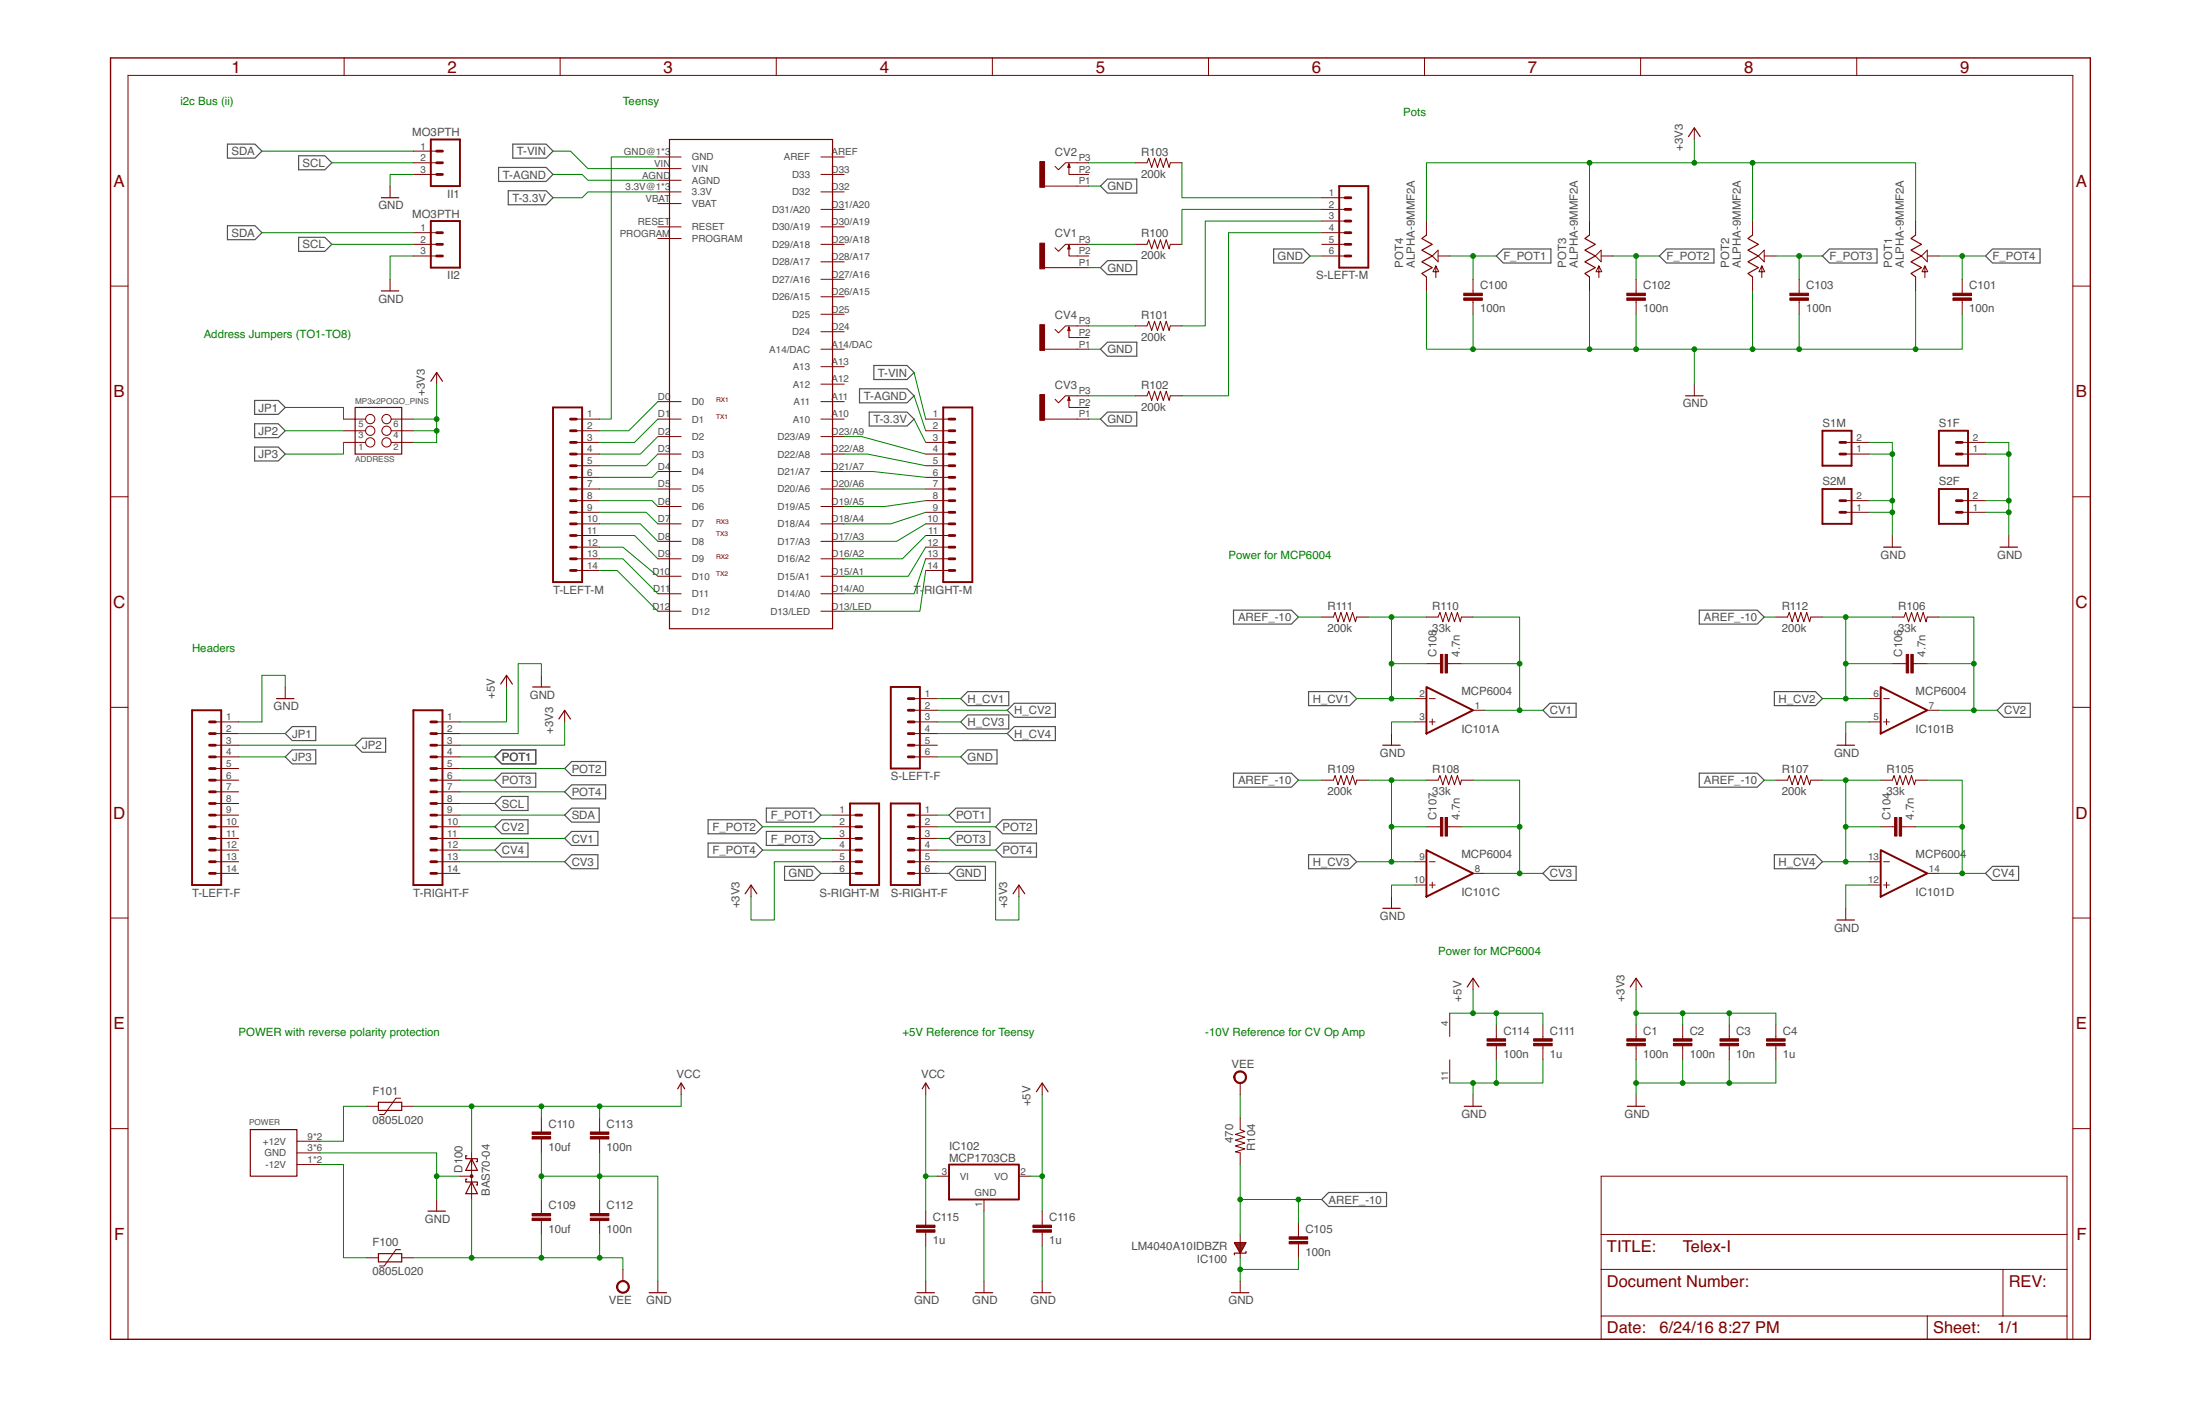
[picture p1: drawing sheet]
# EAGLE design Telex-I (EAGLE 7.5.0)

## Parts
ADDRESS  MP3x2POGO_PINS  M03X2POGO_PINS  [2X3_POGO]
C1  100n  CAP0603-CAP  [0603-CAP]
C2  100n  CAP0603-CAP  [0603-CAP]
C3  10n  CAP0603-CAP  [0603-CAP]
C4  1u  CAP0603-CAP  [0603-CAP]
C100  100n  CAP0603-CAP  [0603-CAP]
C101  100n  CAP0603-CAP  [0603-CAP]
C102  100n  CAP0603-CAP  [0603-CAP]
C103  100n  CAP0603-CAP  [0603-CAP]
C104  4.7n  CAP0603-CAP  [0603-CAP]
C105  100n  CAP0603-CAP  [0603-CAP]
C106  4.7n  CAP0603-CAP  [0603-CAP]
C107  4.7n  CAP0603-CAP  [0603-CAP]
C108  4.7n  CAP0603-CAP  [0603-CAP]
C109  10uf  CAP1206  [1206]
C110  10uf  CAP1206  [1206]
C111  1u  CAP0603-CAP  [0603-CAP]
C112  100n  CAP0603-CAP  [0603-CAP]
C113  100n  CAP0603-CAP  [0603-CAP]
C114  100n  CAP0603-CAP  [0603-CAP]
C115  1u  CAP0603-CAP  [0603-CAP]
C116  1u  CAP0603-CAP  [0603-CAP]
CV1  EURO_JACKS-7  [WQP_PJ_301M]
CV2  EURO_JACKS-7  [WQP_PJ_301M]
CV3  EURO_JACKS-7  [WQP_PJ_301M]
CV4  EURO_JACKS-7  [WQP_PJ_301M]
D100  BAS70-04  [SOT23]
F100  0805L020  [0805L]
F101  0805L020  [0805L]
IC100  LM4040A10IDBZR  LM4041A12DBZ  [DBZ_R-PDSO-G3]
IC101  MCP6004  TL074D  [SO14]
IC102  MCP1703CB  [SOT23]
II1  MO3PTH  M03PTH  [1X03]
II2  MO3PTH  M03PTH  [1X03]
POT1  ALPHA-9MMF2A  [EVUF]
POT2  ALPHA-9MMF2A  [EVUF]
POT3  ALPHA-9MMF2A  [EVUF]
POT4  ALPHA-9MMF2A  [EVUF]
POWER  10-Pin  POWER_SIMPLE10  [POWER_10]
R100  200k  R-US_R0603  [R0603]
R101  200k  R-US_R0603  [R0603]
R102  200k  R-US_R0603  [R0603]
R103  200k  R-US_R0603  [R0603]
R104  470  R-US_R0603  [R0603]
R105  33k  R-US_R0603  [R0603]
R106  33k  R-US_R0603  [R0603]
R107  200k  R-US_R0603  [R0603]
R108  33k  R-US_R0603  [R0603]
R109  200k  R-US_R0603  [R0603]
R110  33k  R-US_R0603  [R0603]
R111  200k  R-US_R0603  [R0603]
R112  200k  R-US_R0603  [R0603]
S1F  M02PTH  [1X02]
S1M  M02PTH  [1X02]
S2F  M02PTH  [1X02]
S2M  M02PTH  [1X02]
S-LEFT-F  M06SILK_FEMALE_PTH  [1X06]
S-LEFT-M  M06SILK_FEMALE_PTH  [1X06]
S-RIGHT-F  M06SILK_FEMALE_PTH  [1X06]
S-RIGHT-M  M06SILK_FEMALE_PTH  [1X06]
T-LEFT-F  M14  [1X14]
T-LEFT-M  M14  [1X14]
T-RIGHT-F  M14  [1X14]
T-RIGHT-M  M14  [1X14]
U$1  TEENSY3.1_ALL  [TEENSY3.1_ALL]

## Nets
+3V3: ADDRESS.P$2 ADDRESS.P$4 ADDRESS.P$6 C1.1 C2.1 C3.1 C4.1 POT1.3(E) POT2.3(E) POT3.3(E) POT4.3(E) S-RIGHT-F.5 S-RIGHT-M.5 T-RIGHT-F.3
+5V: C111.1 C114.1 C116.1 IC101.4(P:V+) IC102.2(VO) T-RIGHT-F.1
AREF_-10: C105.1 IC100.2(A) R104.2 R107.1 R109.1 R111.1 R112.1
CV1: C108.2 IC101.1(A:OUT) R110.2 T-RIGHT-F.11
CV2: C106.2 IC101.7(B:OUT) R106.2 T-RIGHT-F.10
CV3: C107.2 IC101.8(C:OUT) R108.2 T-RIGHT-F.13
CV4: C104.2 IC101.14(D:OUT) R105.2 T-RIGHT-F.12
F_POT1: C100.1 POT4.2(S) S-RIGHT-M.1
F_POT2: C102.1 POT3.2(S) S-RIGHT-M.2
F_POT3: C103.1 POT2.2(S) S-RIGHT-M.3
F_POT4: C101.1 POT1.2(S) S-RIGHT-M.4
GND: C1.2 C2.2 C3.2 C4.2 C100.2 C101.2 C102.2 C103.2 C105.2 C109.1 C110.2 C111.2 C112.1 C113.2 C114.2 C115.2 C116.2 CV1.P1 CV2.P1 CV3.P1 CV4.P1 D100.3(C1A2) IC100.1(C) IC101.3(A:+IN) IC101.5(B:+IN) IC101.10(C:+IN) IC101.11(P:V-) IC101.12(D:+IN) IC102.1(GND) II1.3 II2.3 POT1.1(A) POT2.1(A) POT3.1(A) POT4.1(A) POWER.3(GND) POWER.4(GND) POWER.5(GND) POWER.6(GND) POWER.7(GND) POWER.8(GND) S1F.1 S1F.2 S1M.1 S1M.2 S2F.1 S2F.2 S2M.1 S2M.2 S-LEFT-F.6 S-LEFT-M.6 S-RIGHT-F.6 S-RIGHT-M.6 T-LEFT-F.1 T-RIGHT-F.2
H_CV1: C108.1 IC101.2(A:-IN) R110.1 R111.2 S-LEFT-F.1
H_CV2: C106.1 IC101.6(B:-IN) R106.1 R112.2 S-LEFT-F.2
H_CV3: C107.1 IC101.9(C:-IN) R108.1 R109.2 S-LEFT-F.3
H_CV4: C104.1 IC101.13(D:-IN) R105.1 R107.2 S-LEFT-F.4
JP1: ADDRESS.P$5 T-LEFT-F.2
JP2: ADDRESS.P$3 T-LEFT-F.3
JP3: ADDRESS.P$1 T-LEFT-F.4
N$1: T-RIGHT-M.14 U$1.D13/LED
N$2: F101.2 POWER.9(+12V) POWER.10(+12V)
N$3: F100.2 POWER.1(-12V) POWER.2(-12V)
N$5: CV2.P3 R103.1
N$6: CV1.P3 R100.1
N$8: R103.2 S-LEFT-M.1
N$9: R100.2 S-LEFT-M.2
N$10: R101.2 S-LEFT-M.3
N$11: CV4.P3 R101.1
N$13: R102.2 S-LEFT-M.4
N$16: T-LEFT-M.2 U$1.D0
N$17: CV3.P3 R102.1
N$48: T-LEFT-M.3 U$1.D1
N$49: T-LEFT-M.4 U$1.D2
N$50: T-LEFT-M.5 U$1.D3
N$51: T-LEFT-M.6 U$1.D4
N$52: T-LEFT-M.7 U$1.D5
N$53: T-LEFT-M.8 U$1.D6
N$54: T-LEFT-M.9 U$1.D7
N$55: T-LEFT-M.12 U$1.D10
N$56: T-LEFT-M.13 U$1.D11
N$57: T-LEFT-M.1 U$1.GND@1(GND) U$1.GND@2(GND) U$1.GND@3(GND)
N$58: T-LEFT-M.10 U$1.D8
N$59: T-LEFT-M.11 U$1.D9
N$60: T-LEFT-M.14 U$1.D12
N$61: T-RIGHT-M.13 U$1.D14/A0
N$62: T-RIGHT-M.12
N$63: T-RIGHT-M.11
N$64: T-RIGHT-M.10
N$65: T-RIGHT-M.9
N$66: T-RIGHT-M.8 U$1.D19/A5
N$67: T-RIGHT-M.7
N$68: T-RIGHT-M.6
N$69: T-RIGHT-M.5 U$1.D22/A8
N$70: T-RIGHT-M.4 U$1.D23/A9
POT1: S-RIGHT-F.1 T-RIGHT-F.4
POT2: S-RIGHT-F.2 T-RIGHT-F.5
POT3: S-RIGHT-F.3 T-RIGHT-F.6
POT4: S-RIGHT-F.4 T-RIGHT-F.7
SCL: II1.2 II2.2 T-RIGHT-F.8
SDA: II1.1 II2.1 T-RIGHT-F.9
T-3.3V: T-RIGHT-M.3 U$1.3.3V@1(3.3V) U$1.3.3V@2(3.3V) U$1.3.3V@3(3.3V)
T-AGND: T-RIGHT-M.2 U$1.AGND
T-VIN: T-RIGHT-M.1 U$1.VIN
VCC: C110.1 C113.1 C115.1 D100.2(C2) F101.1 IC102.3(VI)
VEE: C109.2 C112.2 D100.1(A1) F100.1 R104.1
Unconnected: CV1.P2 CV2.P2 CV3.P2 CV4.P2 S-LEFT-F.5 S-LEFT-M.5 T-LEFT-F.5 T-LEFT-F.6 T-LEFT-F.7 T-LEFT-F.8 T-LEFT-F.9 T-LEFT-F.10 T-LEFT-F.11 T-LEFT-F.12 T-LEFT-F.13 T-LEFT-F.14 T-RIGHT-F.14 U$1.A10 U$1.A11 U$1.A12 U$1.A13 U$1.A14/DAC U$1.AREF U$1.D15/A1 U$1.D16/A2 U$1.D17/A3 U$1.D18/A4 U$1.D20/A6 U$1.D21/A7 U$1.D24 U$1.D25 U$1.D26/A15 U$1.D27/A16 U$1.D28/A17 U$1.D29/A18 U$1.D30/A19 U$1.D31/A20 U$1.D32 U$1.D33 U$1.PROGRAM U$1.RESET U$1.VBAT

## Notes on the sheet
- i2c Bus (ii) | Teensy
- Pots
- Address Jumpers (TO1-TO8)
- Power for MCP6004
- Headers
- Power for MCP6004
- POWER with reverse polarity protection | +5V Reference for Teensy | -10V Reference for CV Op Amp

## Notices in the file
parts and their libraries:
SparkFun-Aesthetics: Licensing: Creative Commons ShareAlike 4.0 International - https://creativecommons.org/licenses/by-sa/4.0
